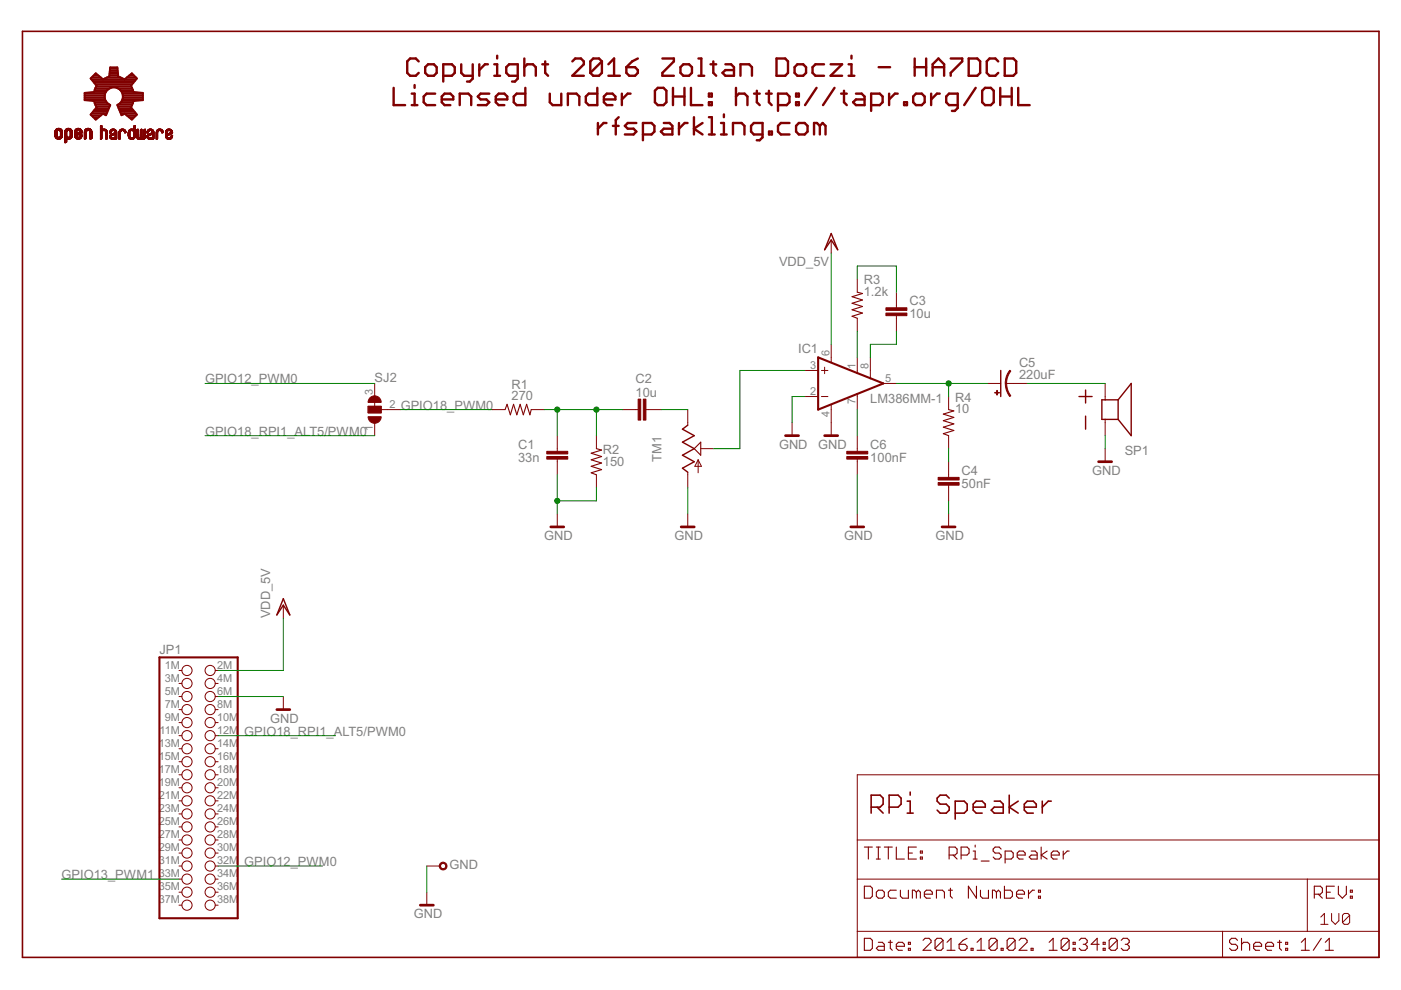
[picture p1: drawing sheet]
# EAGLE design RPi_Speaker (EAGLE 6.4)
Assembly variants: 20m

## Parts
C1  33n  CAP-SMD0603  [0603]
C2  10u  CAP-SMD0603  [0603]
C3  10u  CAP-SMD0603  [0603]
C4  50nF  CAP-SMD0603  [0603]
C5  220uF  CPOL-USD/7343-31R  [D/7343-31R]
C6  100nF  CAP-SMD0603  [0603]
GND  TESTPOINT39MIL  [TESTPOINT1,0]
IC1  LM386MM-1  [MMSOP08]
JP1  PINHD-2X18/MIRROR  [2X18_MIRROR]
R1  270  R-US_R0402  [R0402]
R2  150  R-US_R0402  [R0402]
R3  1.2k  R-US_R0402  [R0402]
R4  10  R-US_R0402  [R0402]
SJ2  JUMPER_SMD_3A  [JUMPER_SMD_SJ2A]
SP1  SPEAKER_ABS-210-RC  [SPEAKER_ABS-210-RC_50MM]
TM1  TRIM  [6MM]
U$15  OSHW-LOGOS  [OSHW-LOGO-S]

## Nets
GND: C1.1 C4.2 C6.2 GND.1 IC1.2(-IN) IC1.4(GND) JP1.6M R2.1 SP1.N(-) TM1.A
GPIO12_PWM0: JP1.32M SJ2.3
GPIO13_PWM1: JP1.33M
GPIO18_PWM0: R1.1 SJ2.2
GPIO18_RPI1_ALT5/PWM0: JP1.12M SJ2.1
N$1: C1.2 C2.2 R1.2 R2.2
N$2: C2.1 TM1.E
N$3: IC1.3(+IN) TM1.S
N$4: IC1.1(GAIN) R3.1
N$5: C3.1 R3.2
N$6: C3.2 IC1.8(GAIN)
N$7: C5.+ IC1.5(OUT) R4.2
N$8: C4.1 R4.1
N$9: C5.- SP1.P(+)
N$10: C6.1 IC1.7(BYPASS)
VDD_5V: IC1.6(VS) JP1.2M
Unconnected: JP1.1M JP1.3M JP1.4M JP1.5M JP1.7M JP1.8M JP1.9M JP1.10M JP1.11M JP1.13M JP1.14M JP1.15M JP1.16M JP1.17M JP1.18M JP1.19M JP1.20M JP1.21M JP1.22M JP1.23M JP1.24M JP1.25M JP1.26M JP1.27M JP1.28M JP1.29M JP1.30M JP1.31M JP1.34M JP1.35M JP1.36M JP1.37M JP1.38M

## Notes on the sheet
- Copyright 2016 Zoltan Doczi - HA7DCD
  Licensed under OHL: http://tapr.org/OHL
  rfsparkling.com
- RPi Speaker
- 1V0
